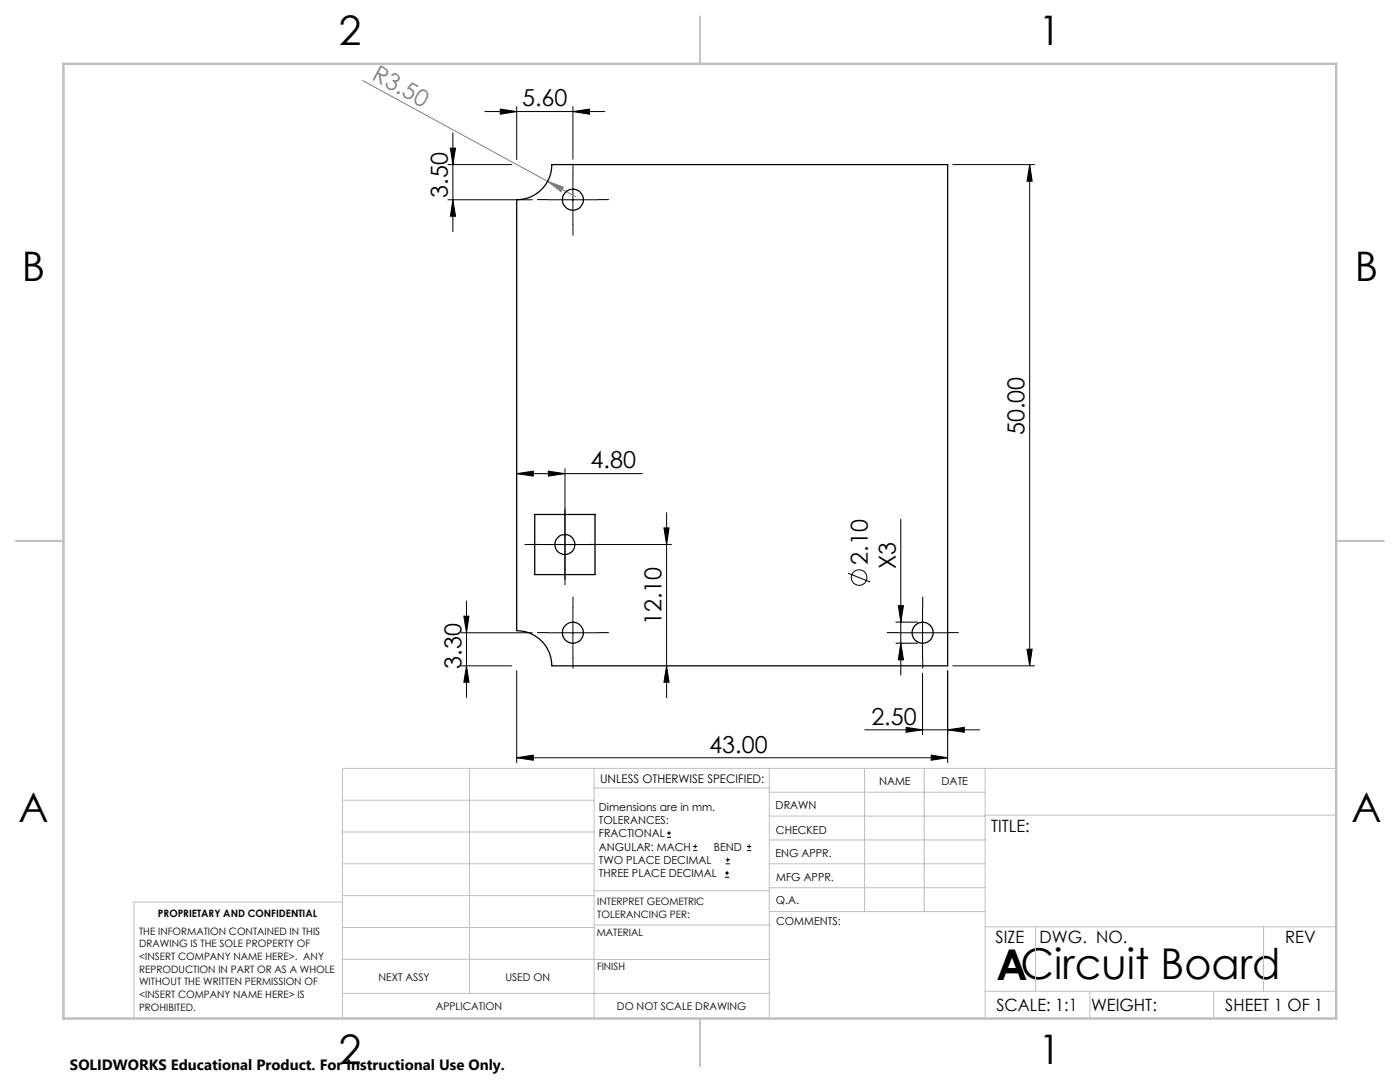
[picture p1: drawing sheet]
<svg xmlns="http://www.w3.org/2000/svg" width="279mm" height="216mm" viewBox="0 0 279 216" stroke-linecap="round" stroke-linejoin="round" font-family="sans-serif">
<g fill="none" stroke="#000" stroke-width=".2">
<path d="M89.4 39.9h16.8M89.4 32.8h12.7M89.9 29.6h1l-.5 3.2zM90.4 26.5v19.7M90.4 39.9l.5 3.2h-1zM96.8 22.3h23.9M99.8 21.8l3.3 .5-3.3 .5zM103.1 21.3v10.6M109.3 39.9h10M114.3 22.3l3.4-.5v1zM114.3 21.3v10.4M114.3 34.9v9.9"/>
<path d="M190.1 32.8h16.4M205.5 32.8l.5 3.4h-1zM205.5 32.8v100.1M103.1 94.5l3.3-.5v1zM103.1 94.5h25.1M109.4 94l3.3 .5-3.3 .5zM112.7 93.5v23.2M93.1 119.9v19.3M104.7 108.7h29.3M132.5 105.3h1l-.5 3.4zM133 102.3v36.9M169.2 114.4l4.5 1.7"/>
<path d="M179.8 103.6v31.1M92.1 126.3h14.1M92.1 132.9h10M92.6 122.9h1l-.5 3.4zM93.1 132.9l.5 3.2h-1zM103.1 133.8v18.4M109.3 126.3h10M114.3 121.2v10.1M133 132.9l.5 3.2h-1zM178.8 124.1h4.3M178.8 128.3h4.3M179.1 126.3h10"/>
<path d="M179.3 120.9h1l-.5 3.2zM179.8 128.3l.5 3.4h-1zM184.1 121.2v10.1M184.1 134.3v12.3M189.1 133.8v18.4M190.1 132.9h16.4M205 129.5h1l-.5 3.4zM103.1 151.2l3.3-.5v1zM103.1 151.2h86M172.6 145.6h22.9M180.8 145.1l3.3 .5-3.3 .5zM185.8 150.7l3.3 .5-3.3 .5z"/>
<path d="M189.1 145.6l3.3-.5v1zM133.1 167.1h.8M133.1 166.2h.8M133.5 165.8v.9M138.3 169.7h.8M138.3 168.9h.8M138.7 168.5v.8M144.7 175h.8M144.7 174.2h.8M144.8 172.4h.9M144.8 171.6h.9M145.1 173.8v.8"/>
<path d="M145.2 171.1v.9M149.1 169.7h.8M149.1 168.9h.8M149.5 168.5v.8"/>
<circle cx="171.5" cy="115.3" r="1.56"/>
</g>
<path d="M72.4 16.1l36.9 20.1M109.3 36.2l3.1 1.1-.5 .9zM109.3 36.2l5.6 3" fill="none" stroke="#808080" stroke-width=".2"/>
<g fill="none" stroke="#000" stroke-width=".2" stroke-dasharray="15.2 1.3 1.3 1.3">
<path d="M109.3 39.8h-2.1M114.3 34.8v-2.1M119.3 39.8h2.1M114.3 44.8v2.1M107.7 108.6h-1.9M112.7 103.6v-2M112.7 113.6v2M117.7 108.6h2M109.3 126.2h-2.1M114.3 121.2v-2.1M114.3 131.2v2.1M119.3 126.2h2.1"/>
<path d="M179.1 126.2h-2.1M184.1 121.2v-2.1M184.1 131.2v2.1M189.1 126.2h2.1"/>
</g>
<g fill="none" stroke="#c0c0c0" stroke-width=".2">
<path d="M68.3 159.7h50.3M93.7 153.3v44.9M118.6 153.3v49.9M118.6 157.2h34.9M153.5 153.3v49.9M153.5 158.1h43.1M172.5 153.3v28.6M184.4 153.3v28.6M196.6 153.3v49.9M266.7 153.3h-198.4v49.9M68.3 178.7h50.3M68.3 172.4h50.3"/>
<path d="M68.3 166h50.3M68.3 180h-41.6v23.2M118.6 177.7h35M153.5 167.6h43.1M153.5 162.8h43.1M153.5 172.4h43.1M153.5 177.1h43.1M196.6 162.7h70.1M68.3 198.2h85.2M68.3 191.4l85.2 .1M68.3 185.1h50.3M118.6 184.6h35"/>
<path d="M153.6 181.9h43M196.6 197.8h70.1M196.6 184.9h70.1M206.7 184.9v12.9M217.5 197.8v5.4M242.2 197.8v5.4M252.2 184.9v12.9"/>
</g>
<path d="M139.7 3.2v9.5M3.1 107.9h9.6M266.7 107.9h9.5M139.7 203.2v9.6" fill="none" stroke="#c0c0c0" stroke-width=".25"/>
<path d="M12.7 12.7h254v190.5h-254z" fill="none" stroke="#c0c0c0" stroke-width=".5"/>
<g fill="#000">
<path d="M90.4 39.9l.5 3.2h-1zM89.9 29.6h1l-.5 3.2z"/>
<path d="M205.5 32.8l.5 3.4h-1zM205 129.5h1l-.5 3.4zM179.3 120.9h1l-.5 3.2zM179.8 128.3l.5 3.4h-1zM92.6 122.9h1l-.5 3.4zM93.1 132.9l.5 3.2h-1zM132.5 105.3h1l-.5 3.4zM133 132.9l.5 3.2h-1z"/>
<path d="M180.8 145.1l3.3 .5-3.3 .5zM189.1 145.6l3.3-.5v1z"/>
<path d="M185.8 150.7l3.3 .5-3.3 .5zM103.1 151.2l3.3-.5v1zM114.3 22.3l3.4-.5v1zM99.8 21.8l3.3 .5-3.3 .5zM109.4 94l3.3 .5-3.3 .5zM103.1 94.5l3.3-.5v1z"/>
</g>
<path d="M109.3 36.2l3.1 1.1-.5 .9z" fill="#808080"/>
<g fill="none" stroke="#000" stroke-width=".25">
<path d="M110.1 32.8h79v100.1h-79a7 7 0 0 0-7-7.1v-85.9a7 7 0 0 0 7-7.1zM106.7 102.7h12v12h-12z"/>
<circle cx="114.3" cy="39.8" r="2.1"/>
<circle cx="112.7" cy="108.7" r="2"/>
<circle cx="114.3" cy="126.2" r="2.11"/>
<circle cx="184.1" cy="126.2" r="2.11"/>
</g>
<text font-size="8.5" x="198.9" y="195.5">ACircuit Board</text>
<g font-size="8.1">
<text x="67.6" y="8.9">2</text>
<text x="207.3" y="8.9">1</text>
<text x="4.4" y="56.2">B</text>
<text x="270.4" y="56.2">B</text>
<text x="3.7" y="164.1">A</text>
<text x="269.7" y="164.1">A</text>
<text x="67.6" y="212.4">2</text>
<text x="207.3" y="212.4">1</text>
</g>
<text font-size="4.7" fill="#808080" x="74" y="15.8" transform="rotate(29 74 15.8)">R3.50</text>
<g font-size="4.7">
<text x="104.2" y="21.2">5.60</text>
<text x="89.4" y="39.5" transform="rotate(-90 89.4 39.5)">3.50</text>
<text x="204.5" y="86.8" transform="rotate(-90 204.5 86.8)">50.00</text>
<text x="117.9" y="93.5">4.80</text>
<text x="173.2" y="112.7" transform="rotate(-90 173.2 112.7)">2.10</text>
<text x="178.8" y="113.5" transform="rotate(-90 178.8 113.5)">X3</text>
<text x="132" y="124.8" transform="rotate(-90 132 124.8)">12.10</text>
<text x="92.1" y="133.5" transform="rotate(-90 92.1 133.5)">3.30</text>
<text x="173.9" y="144.6">2.50</text>
<text x="141.6" y="150.2">43.00</text>
</g>
<g font-size="3.4">
<text x="197.8" y="166">TITLE:</text>
<text x="198.7" y="188.1">SIZE</text>
<text x="207.5" y="188.1">DWG. NO.</text>
<text x="256.5" y="188.2">REV</text>
<text x="198.8" y="201.7">SCALE: 1:1</text>
<text x="217.7" y="201.8">WEIGHT:</text>
<text x="244.5" y="201.7">SHEET 1 OF 1</text>
</g>
<text font-size="3" x="14" y="213.5">SOLIDWORKS Educational Product. For Instructional Use Only.</text>
<text font-size="2.4" x="119.8" y="156.2">UNLESS OTHERWISE SPECIFIED:</text>
<g font-size="2.2">
<text x="119.5" y="161.8">Dimensions are in mm.</text>
<text x="154.8" y="161.4">DRAWN</text>
<text x="175.4" y="156.6">NAME</text>
<text x="187.9" y="156.7">DATE</text>
<text x="119.5" y="164.4">TOLERANCES:</text>
<text x="119.5" y="167.1">FRACTIONAL</text>
<text x="154.9" y="166.3">CHECKED</text>
<text x="119.5" y="169.7">ANGULAR: MACH</text>
<text x="119.5" y="172.4">TWO PLACE DECIMAL</text>
<text x="142.5" y="169.7">BEND</text>
<text x="154.8" y="171">ENG APPR.</text>
<text x="119.5" y="175">THREE PLACE DECIMAL</text>
<text x="154.9" y="175.7">MFG APPR.</text>
<text x="154.9" y="180.4">Q.A.</text>
<text x="154.9" y="184.6">COMMENTS:</text>
</g>
<g font-size="2.1">
<text x="75.5" y="195.7">NEXT ASSY</text>
<text x="100.9" y="195.7">USED ON</text>
<text x="86.9" y="201.5">APPLICATION</text>
<text x="123.1" y="201.6">DO NOT SCALE DRAWING</text>
</g>
<g font-size="2">
<text x="31.5" y="182.9">PROPRIETARY AND CONFIDENTIAL</text>
<text x="119.2" y="180.6">INTERPRET GEOMETRIC</text>
<text x="119.2" y="183.1">TOLERANCING PER:</text>
<text x="27.8" y="186.5">THE INFORMATION CONTAINED IN THIS</text>
<text x="27.8" y="189">DRAWING IS THE SOLE PROPERTY OF</text>
<text x="27.8" y="191.6">&lt;INSERT COMPANY NAME HERE&gt;. ANY</text>
<text x="119.1" y="186.7">MATERIAL</text>
<text x="27.8" y="194.1">REPRODUCTION IN PART OR AS A WHOLE</text>
<text x="27.8" y="196.6">WITHOUT THE WRITTEN PERMISSION OF</text>
<text x="119.1" y="193.5">FINISH</text>
<text x="27.8" y="199.1">&lt;INSERT COMPANY NAME HERE&gt; IS</text>
<text x="27.8" y="201.7">PROHIBITED.</text>
</g>
</svg>
